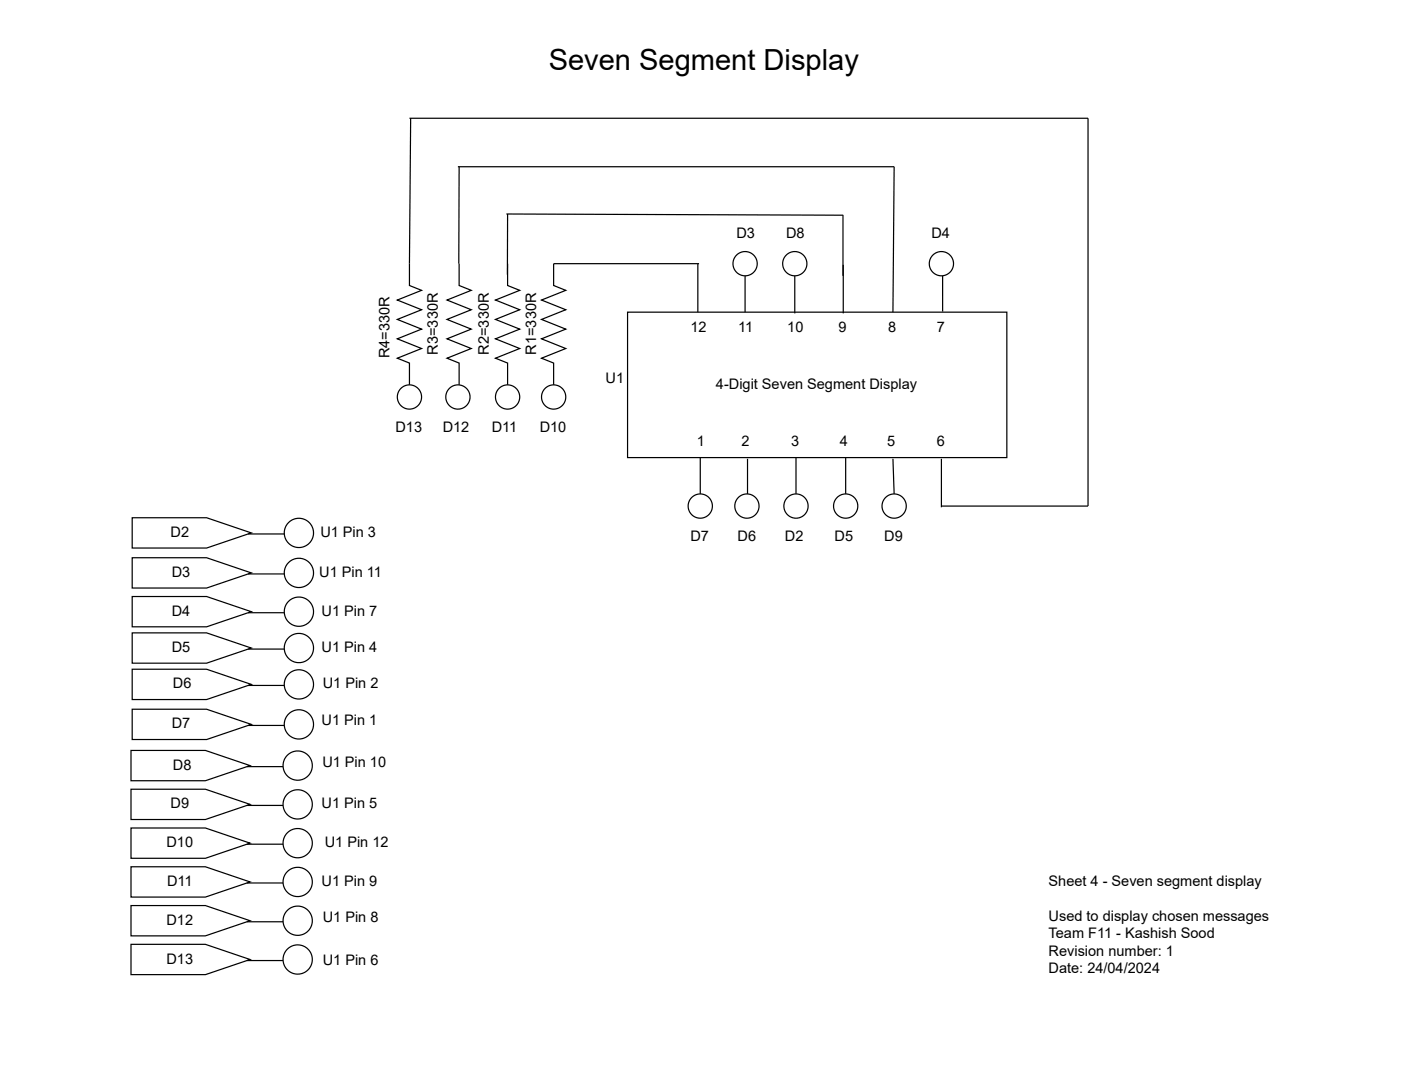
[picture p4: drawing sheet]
<svg xmlns="http://www.w3.org/2000/svg" width="291mm" height="225mm" viewBox="0 0 291 225" stroke-linecap="round" stroke-linejoin="round" font-family="sans-serif">
<g fill="none" stroke="#000" stroke-width=".25">
<path d="M85 24.6h141v80.5h-30.5M85.3 24.6l-.3 34.7 2.6 1-5.1 2 5.1 2-5.1 2 5.1 2.1-5.1 2 5.1 2-5.1 2 2.5 1v4.5M95.1 34.6h90.6l-.2 30.2M95.4 34.6l-.1 20.2M95.4 54.8v4.5l2.5 1-5.1 2 5.1 2-5.1 2 5.1 2.1-5.1 2 5.1 2-5.1 2 2.6 1v4.5M105.2 44.4l70 .3M105.4 44.4v12.6M105.4 54.8v4.5l2.5 1-5 2 5 2-5 2 5 2.1-5 2 5 2-5 2 2.5 1v4.5M144.9 54.8v10M145.2 54.8h-30.2v4.5l2.5 1-5 2 5 2-5 2 5 2.1-5 2 5 2-5 2 2.5 1v4.5M154.8 57.3v7.5M165.1 57.3v7.8"/>
<path d="M175.1 44.7v12.6M175.2 55v10.1M195.8 57.3v7.4M130.3 64.8h78.8v30.2h-78.8zM145.5 95v7.6M155.3 95.3v7.3M165.3 95v7.6M175.7 95v7.6M185.5 95.3l.2 7.3M195.5 95.3v10.1"/>
</g>
<circle cx="154.8" cy="54.8" r="2.52" fill="#fff"/>
<circle cx="154.8" cy="54.8" r="2.52" fill="none" stroke="#000" stroke-width=".25"/>
<circle cx="165.1" cy="54.8" r="2.52" fill="#fff"/>
<circle cx="165.1" cy="54.8" r="2.52" fill="none" stroke="#000" stroke-width=".25"/>
<circle cx="195.5" cy="54.8" r="2.52" fill="#fff"/>
<circle cx="195.5" cy="54.8" r="2.52" fill="none" stroke="#000" stroke-width=".25"/>
<circle cx="145.5" cy="105.1" r="2.52" fill="#fff"/>
<circle cx="145.5" cy="105.1" r="2.52" fill="none" stroke="#000" stroke-width=".25"/>
<circle cx="155.1" cy="105.1" r="2.52" fill="#fff"/>
<circle cx="155.1" cy="105.1" r="2.52" fill="none" stroke="#000" stroke-width=".25"/>
<circle cx="165.3" cy="105.1" r="2.52" fill="#fff"/>
<circle cx="165.3" cy="105.1" r="2.52" fill="none" stroke="#000" stroke-width=".25"/>
<circle cx="175.7" cy="105.1" r="2.52" fill="#fff"/>
<circle cx="175.7" cy="105.1" r="2.52" fill="none" stroke="#000" stroke-width=".25"/>
<circle cx="185.7" cy="105.1" r="2.52" fill="#fff"/>
<circle cx="185.7" cy="105.1" r="2.52" fill="none" stroke="#000" stroke-width=".25"/>
<circle cx="85" cy="82.4" r="2.52" fill="#fff"/>
<circle cx="85" cy="82.4" r="2.52" fill="none" stroke="#000" stroke-width=".25"/>
<circle cx="95.1" cy="82.4" r="2.52" fill="#fff"/>
<circle cx="95.1" cy="82.4" r="2.52" fill="none" stroke="#000" stroke-width=".25"/>
<circle cx="105.4" cy="82.4" r="2.52" fill="#fff"/>
<circle cx="105.4" cy="82.4" r="2.52" fill="none" stroke="#000" stroke-width=".25"/>
<circle cx="115" cy="82.4" r="2.52" fill="#fff"/>
<circle cx="115" cy="82.4" r="2.52" fill="none" stroke="#000" stroke-width=".25"/>
<path d="M27.5 115.8h15.4l9.3 3.2-9.3 3.1h-15.4z" fill="#fff"/>
<path d="M27.5 115.8h15.4l9.3 3.2-9.3 3.1h-15.4zM51.5 119.2h11.4" fill="none" stroke="#000" stroke-width=".25"/>
<circle cx="62.1" cy="119" r="3" fill="#fff"/>
<circle cx="62.1" cy="119" r="3" fill="none" stroke="#000" stroke-width=".25"/>
<path d="M27.5 123.9h15.4l9.3 3.1-9.3 3.2h-15.4z" fill="#fff"/>
<path d="M27.5 123.9h15.4l9.3 3.1-9.3 3.2h-15.4zM51.5 127.2h11.4" fill="none" stroke="#000" stroke-width=".25"/>
<circle cx="62.1" cy="127" r="3" fill="#fff"/>
<circle cx="62.1" cy="127" r="3" fill="none" stroke="#000" stroke-width=".25"/>
<path d="M27.5 131.4h15.4l9.3 3.2-9.3 3.1h-15.4z" fill="#fff"/>
<path d="M27.5 131.4h15.4l9.3 3.2-9.3 3.1h-15.4zM51.5 134.8h11.4" fill="none" stroke="#000" stroke-width=".25"/>
<circle cx="62.1" cy="134.6" r="3" fill="#fff"/>
<circle cx="62.1" cy="134.6" r="3" fill="none" stroke="#000" stroke-width=".25"/>
<path d="M27.5 139h15.4l9.3 3.1-9.3 3.2h-15.4z" fill="#fff"/>
<path d="M27.5 139h15.4l9.3 3.1-9.3 3.2h-15.4zM51.5 142.3h11.4" fill="none" stroke="#000" stroke-width=".25"/>
<circle cx="62.1" cy="142.1" r="3" fill="#fff"/>
<circle cx="62.1" cy="142.1" r="3" fill="none" stroke="#000" stroke-width=".25"/>
<path d="M27.5 147.3h15.4l9.3 3.1-9.3 3.2h-15.4z" fill="#fff"/>
<path d="M27.5 147.3h15.4l9.3 3.1-9.3 3.2h-15.4zM51.5 150.7h11.4" fill="none" stroke="#000" stroke-width=".25"/>
<circle cx="62.1" cy="150.4" r="3" fill="#fff"/>
<circle cx="62.1" cy="150.4" r="3" fill="none" stroke="#000" stroke-width=".25"/>
<path d="M27.2 155.8h15.5l9.2 3.2-9.2 3.1h-15.5z" fill="#fff"/>
<path d="M27.2 155.8h15.5l9.2 3.2-9.2 3.1h-15.5zM51.3 159.2h11.3" fill="none" stroke="#000" stroke-width=".25"/>
<circle cx="61.8" cy="159" r="3" fill="#fff"/>
<circle cx="61.8" cy="159" r="3" fill="none" stroke="#000" stroke-width=".25"/>
<path d="M27.2 163.9h15.5l9.2 3.1-9.2 3.2h-15.5z" fill="#fff"/>
<path d="M27.2 163.9h15.5l9.2 3.1-9.2 3.2h-15.5zM51.3 167.3h11.3" fill="none" stroke="#000" stroke-width=".25"/>
<circle cx="61.8" cy="167.1" r="3" fill="#fff"/>
<circle cx="61.8" cy="167.1" r="3" fill="none" stroke="#000" stroke-width=".25"/>
<path d="M27.2 172h15.5l9.2 3.1-9.2 3.1h-15.5z" fill="#fff"/>
<path d="M27.2 172h15.5l9.2 3.1-9.2 3.1h-15.5zM51.3 175.3h11.3" fill="none" stroke="#000" stroke-width=".25"/>
<circle cx="61.8" cy="175.1" r="3" fill="#fff"/>
<circle cx="61.8" cy="175.1" r="3" fill="none" stroke="#000" stroke-width=".25"/>
<path d="M27.2 180h15.5l9.2 3.2-9.2 3.1h-15.5z" fill="#fff"/>
<path d="M27.2 180h15.5l9.2 3.2-9.2 3.1h-15.5zM51.3 183.4h11.3" fill="none" stroke="#000" stroke-width=".25"/>
<circle cx="61.8" cy="183.2" r="3" fill="#fff"/>
<circle cx="61.8" cy="183.2" r="3" fill="none" stroke="#000" stroke-width=".25"/>
<path d="M27.2 188.1h15.5l9.2 3.1-9.2 3.2h-15.5z" fill="#fff"/>
<path d="M27.2 188.1h15.5l9.2 3.1-9.2 3.2h-15.5zM51.3 191.4h11.3" fill="none" stroke="#000" stroke-width=".25"/>
<circle cx="61.8" cy="191.2" r="3" fill="#fff"/>
<circle cx="61.8" cy="191.2" r="3" fill="none" stroke="#000" stroke-width=".25"/>
<path d="M27.2 196.1h15.5l9.2 3.2-9.2 3.1h-15.5z" fill="#fff"/>
<path d="M27.2 196.1h15.5l9.2 3.2-9.2 3.1h-15.5zM51.3 199.5h11.3" fill="none" stroke="#000" stroke-width=".25"/>
<circle cx="61.8" cy="199.3" r="3" fill="#fff"/>
<circle cx="61.8" cy="199.3" r="3" fill="none" stroke="#000" stroke-width=".25"/>
<path d="M27.5 107.5h15.4l9.3 3.2-9.3 3.1h-15.4z" fill="#fff"/>
<path d="M27.5 107.5h15.4l9.3 3.2-9.3 3.1h-15.4zM51.5 110.9h11.4" fill="none" stroke="#000" stroke-width=".25"/>
<circle cx="62.1" cy="110.7" r="3" fill="#fff"/>
<circle cx="62.1" cy="110.7" r="3" fill="none" stroke="#000" stroke-width=".25"/>
<text font-size="6" x="114" y="14.6">Seven Segment Display</text>
<g font-size="3">
<text x="153" y="49.4">D3</text>
<text x="163.3" y="49.4">D8</text>
<text x="193.5" y="49.4">D4</text>
<text x="143.4" y="69">12</text>
<text x="153.3" y="69">11</text>
<text x="163.5" y="69">10</text>
<text x="174.2" y="69">9</text>
<text x="184.5" y="69">8</text>
<text x="194.6" y="69">7</text>
<text x="80.9" y="74.4" transform="rotate(-90 80.9 74.4)">R4=330R</text>
<text x="91" y="73.6" transform="rotate(-90 91 73.6)">R3=330R</text>
<text x="101.5" y="73.6" transform="rotate(-90 101.5 73.6)">R2=330R</text>
<text x="111.3" y="73.6" transform="rotate(-90 111.3 73.6)">R1=330R</text>
<text x="125.8" y="79.6">U1</text>
<text x="148.7" y="80.8">4-Digit Seven Segment Display</text>
<text x="82.1" y="89.6">D13</text>
<text x="92" y="89.6">D12</text>
<text x="102.1" y="89.6">D11</text>
<text x="112.1" y="89.6">D10</text>
<text x="144.7" y="92.6">1</text>
<text x="154" y="92.6">2</text>
<text x="164.4" y="92.6">3</text>
<text x="174.4" y="92.6">4</text>
<text x="184.2" y="92.6">5</text>
<text x="194.6" y="92.6">6</text>
<text x="35.4" y="111.5">D2</text>
<text x="66.5" y="111.5">U1 Pin 3</text>
<text x="143.4" y="112.3">D7</text>
<text x="153.2" y="112.3">D6</text>
<text x="163" y="112.3">D2</text>
<text x="173.3" y="112.3">D5</text>
<text x="183.7" y="112.3">D9</text>
<text x="35.7" y="119.8">D3</text>
<text x="66.3" y="119.8">U1 Pin 11</text>
<text x="35.7" y="127.9">D4</text>
<text x="66.8" y="127.9">U1 Pin 7</text>
<text x="35.7" y="135.4">D5</text>
<text x="66.8" y="135.4">U1 Pin 4</text>
<text x="35.9" y="143">D6</text>
<text x="67" y="143">U1 Pin 2</text>
<text x="35.7" y="151.3">D7</text>
<text x="66.8" y="150.5">U1 Pin 1</text>
<text x="35.9" y="159.8">D8</text>
<text x="67" y="159.3">U1 Pin 10</text>
<text x="35.4" y="167.9">D9</text>
<text x="66.8" y="167.9">U1 Pin 5</text>
<text x="34.6" y="176">D10</text>
<text x="67.5" y="176">U1 Pin 12</text>
<text x="34.7" y="184">D11</text>
<text x="66.8" y="184">U1 Pin 9</text>
<text x="217.8" y="184">Sheet 4 - Seven segment display</text>
<text x="67" y="191.6">U1 Pin 8</text>
<text x="217.8" y="191.3">Used to display chosen messages</text>
<text x="34.6" y="192.1">D12</text>
<text x="217.8" y="194.8">Team F11 - Kashish Sood</text>
<text x="34.6" y="200.1">D13</text>
<text x="67" y="200.4">U1 Pin 6</text>
<text x="217.8" y="198.6">Revision number: 1</text>
<text x="217.8" y="202.1">Date: 24/04/2024</text>
</g>
</svg>
